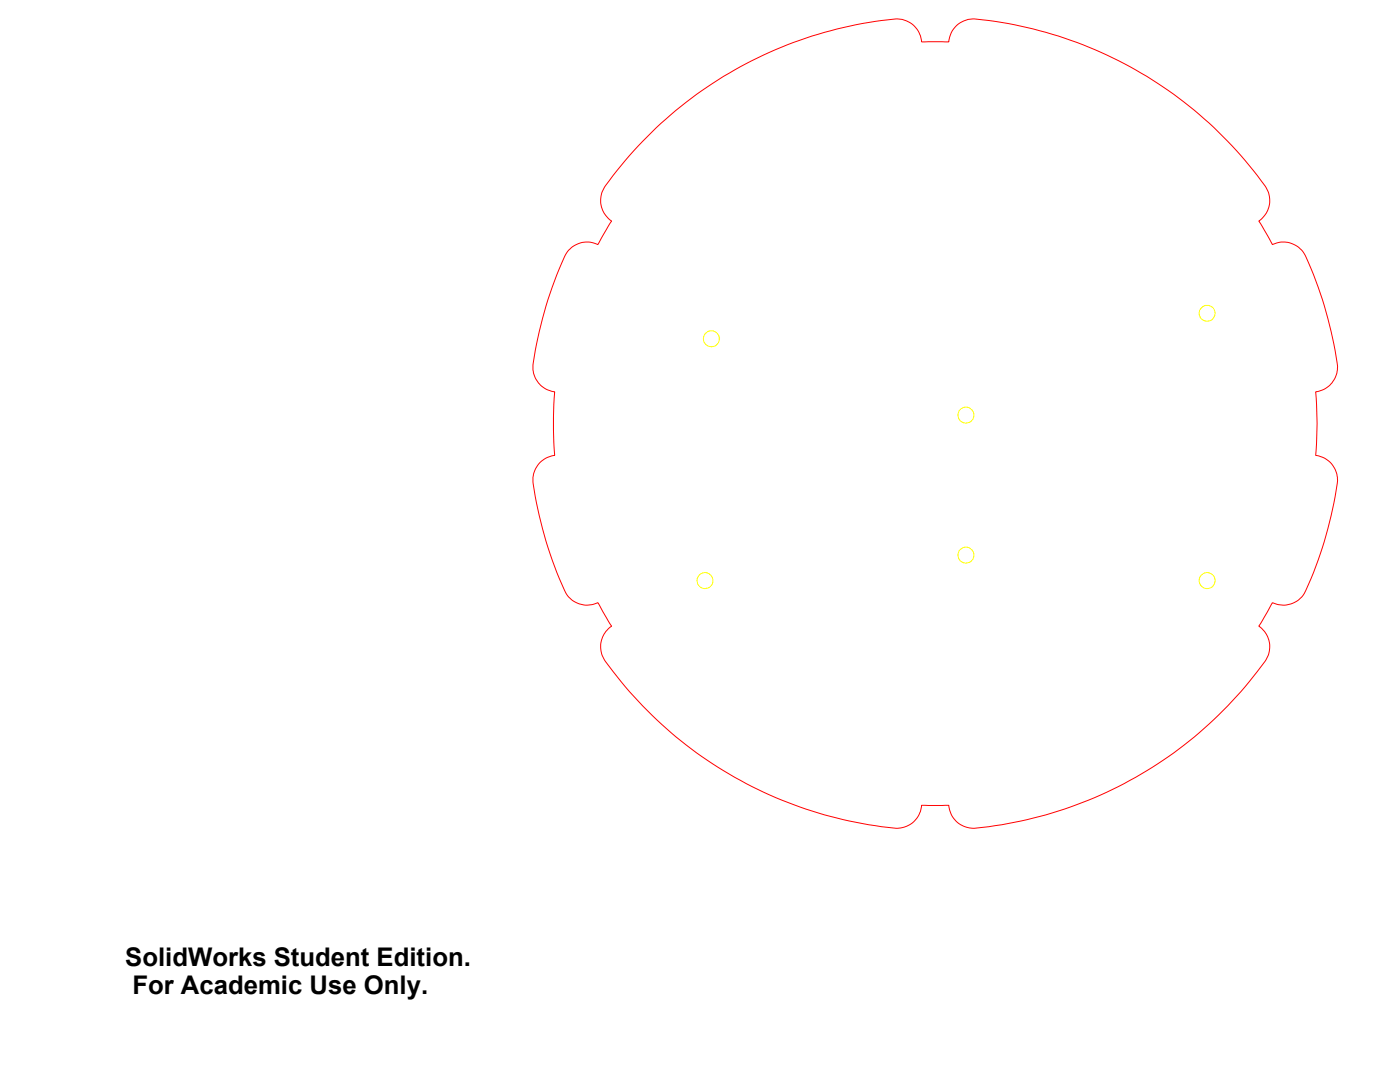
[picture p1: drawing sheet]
<svg xmlns="http://www.w3.org/2000/svg" width="279mm" height="216mm" viewBox="0 0 279 216" stroke-linecap="round" stroke-linejoin="round" font-family="sans-serif">
<path d="M129.2 27.3a80.1 80.1 0 0 1 50.3-23.5 4.9 4.9 0 0 1 4.4 4.6h5.5a4.9 4.9 0 0 1 5.4-4.6 80.9 80.9 0 0 1 58 33.9 4.9 4.9 0 0 1-1.6 6.4l2.7 4.7a5 5 0 0 1 6.7 2.4 76.4 76.4 0 0 1 6.3 22.3 4.9 4.9 0 0 1-4.3 4.7 71.6 71.6 0 0 1 0 12.7 4.9 4.9 0 0 1 4.3 5.6 73.7 73.7 0 0 1-6.9 22.4 5.1 5.1 0 0 1-6.1 1.4l-2.7 4.7a4.9 4.9 0 0 1 1.3 6.9 80.9 80.9 0 0 1-58.7 33.3 4.9 4.9 0 0 1-4.4-4.5h-5.5a4.9 4.9 0 0 1-5.4 4.5 80.9 80.9 0 0 1-58-33.8 4.9 4.9 0 0 1 1.6-6.4l-2.8-4.7a4.9 4.9 0 0 1-6.6-2.5 75.6 75.6 0 0 1-6.3-22.3 4.9 4.9 0 0 1 4.3-4.6 81.8 81.8 0 0 1 0-12.7 4.9 4.9 0 0 1-4.3-5.6 75.1 75.1 0 0 1 6.7-22.2 4.9 4.9 0 0 1 6.2-1.6l2.8-4.7a4.9 4.9 0 0 1-1.3-7 79.4 79.4 0 0 1 8.4-9.8z" fill="none" stroke="#f00" stroke-width=".2"/>
<g fill="none" stroke="#ff0" stroke-width=".2">
<circle cx="142" cy="67.6" r="1.58"/>
<circle cx="240.9" cy="62.5" r="1.59"/>
<circle cx="192.8" cy="82.8" r="1.58"/>
<circle cx="140.7" cy="115.9" r="1.58"/>
<circle cx="192.8" cy="110.8" r="1.58"/>
<circle cx="240.9" cy="115.9" r="1.59"/>
</g>
<g font-size="5.1">
<text x="25" y="192.7">SolidWorks Student Edition.</text>
<text x="26.4" y="198.3">For Academic Use Only.</text>
</g>
</svg>
